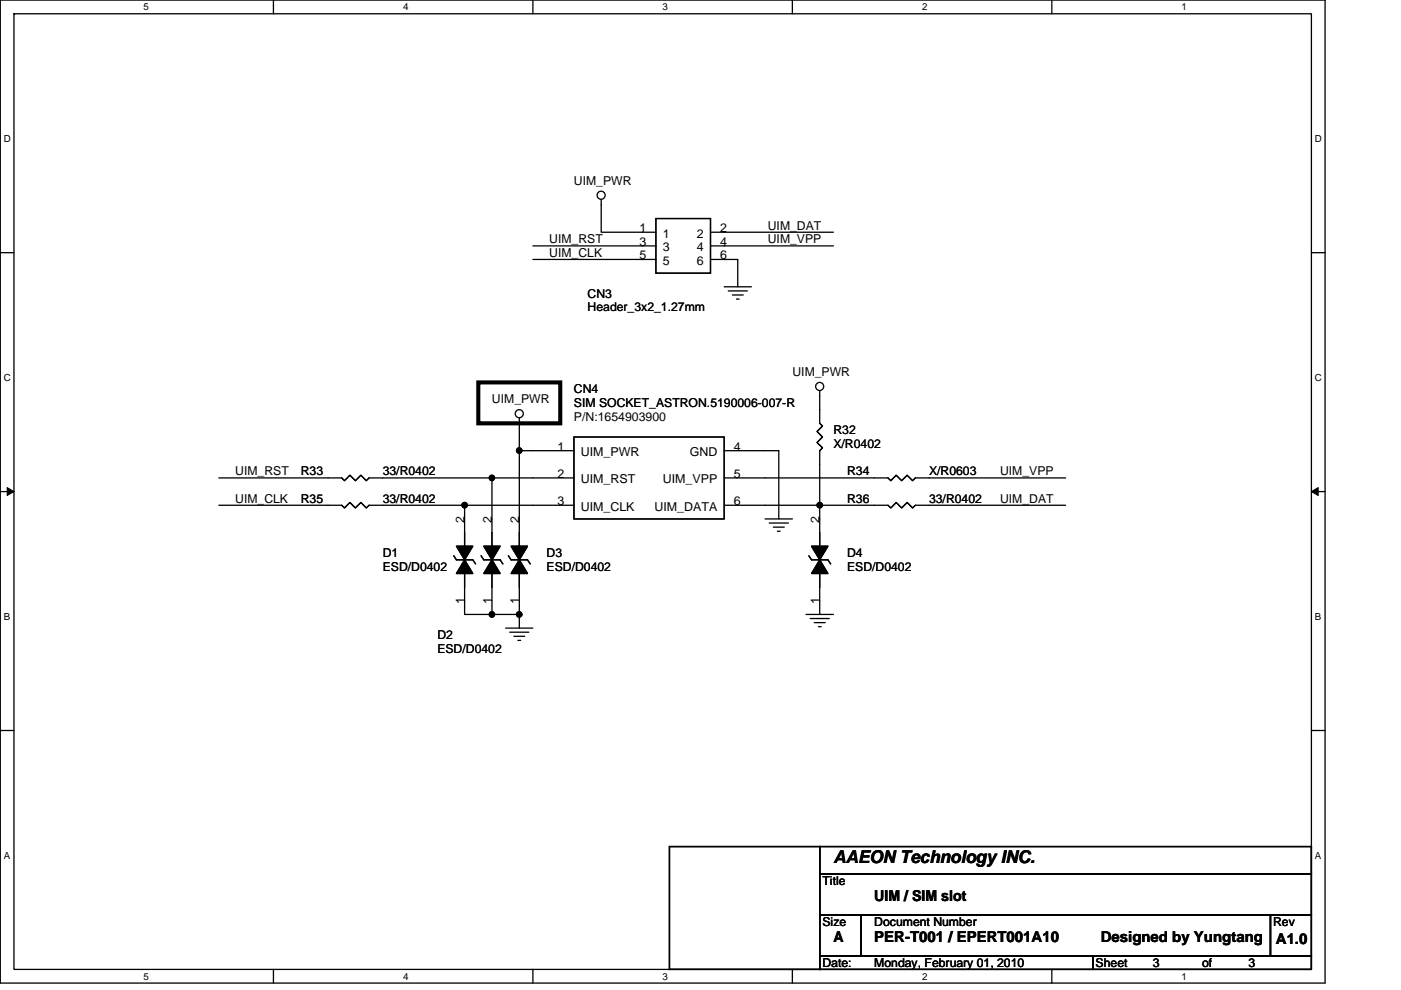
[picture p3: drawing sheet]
<svg xmlns="http://www.w3.org/2000/svg" width="297mm" height="210mm" viewBox="0 0 297 210" stroke-linecap="round" stroke-linejoin="round" font-family="sans-serif">
<path d="M.1 0h280.8v208.5h-280.8zM3 2.9h275v202.7h-275z" fill="none" stroke="#000" stroke-width=".28"/>
<g fill="#fff">
<path d="M30.5 .3h1.1v2.3h-1.1z"/>
<path d="M30.5 205.9h1.1v2.3h-1.1z"/>
</g>
<path d="M58 0v2.9M58 205.6v2.9" fill="none" stroke="#000" stroke-width=".28"/>
<g fill="#fff">
<path d="M85.5 .3h1.1v2.3h-1.1z"/>
<path d="M85.5 205.9h1.1v2.3h-1.1z"/>
</g>
<path d="M113 0v2.9M113 205.6v2.9" fill="none" stroke="#000" stroke-width=".28"/>
<g fill="#fff">
<path d="M140.5 .3h1.1v2.3h-1.1z"/>
<path d="M140.5 205.9h1.1v2.3h-1.1z"/>
</g>
<path d="M168 0v2.9M168 205.6v2.9" fill="none" stroke="#000" stroke-width=".28"/>
<g fill="#fff">
<path d="M195.5 .3h1.2v2.3h-1.2z"/>
<path d="M195.5 205.9h1.2v2.3h-1.2z"/>
</g>
<path d="M223 0v2.9M223 205.6v2.9" fill="none" stroke="#000" stroke-width=".28"/>
<g fill="#fff">
<path d="M250.5 .3h1.2v2.3h-1.2z"/>
<path d="M250.5 205.9h1.2v2.3h-1.2z"/>
<path d="M.8 28.3h1.5v2.3h-1.5z"/>
<path d="M278.8 28.3h1.5v2.3h-1.5z"/>
<path d="M.8 78.9h1.5v2.3h-1.5z"/>
<path d="M278.8 78.9h1.5v2.3h-1.5z"/>
</g>
<path d="M.1 53.6h2.9M278 53.6h2.9" fill="none" stroke="#000" stroke-width=".28"/>
<g fill="#fff">
<path d="M.8 129.6h1.4v2.3h-1.4z"/>
<path d="M278.8 129.6h1.4v2.3h-1.4z"/>
</g>
<path d="M.1 104.3h2.9M278 104.3h2.9" fill="none" stroke="#000" stroke-width=".28"/>
<path d="M1.5 103.4l1.5 .9-1.5 .8zM278 104.3l1.5-.9v1.7z" fill="#000" stroke="#000" stroke-width=".21"/>
<g fill="#fff">
<path d="M.8 180.3h1.4v2.3h-1.4z"/>
<path d="M278.8 180.3h1.4v2.3h-1.4z"/>
</g>
<g fill="none" stroke="#000" stroke-width=".28">
<path d="M113 55h26.1M127.5 42.3v7h11.6M139.1 46.4h11.5v11.5h-11.5zM139.1 52.2h-26.1M150.6 55h5.8v5.8M150.6 49.3h26.1M150.6 52.2h26.1M153.5 60.8h5.8M154.4 61.7h4.1M155.3 62.6h2.3M156.1 63.4h.6M110.1 88.6v7"/>
<path d="M110.1 95.6v20.2M110.1 95.6h11.6M121.7 92.7h31.8v17.4h-31.8zM153.5 95.6h11.6v14.5M173.8 82.8v7l.6 .6-1.2 1.1 1.2 1.2-1.2 1.2 1.2 1.1-.6 .6v11.6M46.4 101.4h26.1l.5 .6 1.2-1.2 1.2 1.2 1.1-1.2 1.2 1.2 .5-.6h26.1M46.4 107.2h26.1l.5 .5 1.2-1.1 1.2 1.1 1.1-1.1 1.2 1.1 .5-.5h20.3v8.6M96.2 117.9l.6 .8h3.4l.6 .9M98.5 107.2h23.2M102 117.9l.6 .8h3.4l.6 .9M104.3 101.4v14.4M104.3 101.4h17.4"/>
<path d="M107.8 117.9l.6 .8h3.4l.6 .9M153.5 101.4h34.8l.6 .6 1.1-1.2 1.2 1.2 1.1-1.2 1.2 1.2 .6-.6h31.8M153.5 107.2h20.3M162.2 110.1h5.8M163.1 110.9h4M164 111.8h2.3M164.8 112.7h.6M171.5 117.9l.6 .8h3.4l.6 .9M173.8 107.2v8.6M173.8 107.2h14.5l.6 .5 1.1-1.1 1.2 1.1 1.1-1.1 1.2 1.1 .6-.5h31.8M98.5 121.6v8.7h5.8M104.3 121.6v8.7"/>
<path d="M104.3 130.3h5.8M107.2 133.2h5.8M108.1 134.1h4M108.9 135h2.3M109.8 135.8h.6M110.1 121.6v8.7M110.1 130.3v2.9M170.9 130.3h5.8M171.8 131.2h4M172.6 132.1h2.4M173.5 132.9h.6M173.8 121.6v8.7"/>
<path d="M.1 154.9h2.9M278 154.9h2.9M141.9 179.6h31.9v26h-31.9zM173.8 179.6h104.2v5.7h-104.2zM173.8 194h8.7v8.7h-8.7zM173.8 185.3h104.2v8.7h-104.2zM182.5 194h86.9v8.7h-86.9zM269.4 194h8.6v8.7h-8.6zM173.8 202.7h57.9v2.9h-57.9zM231.7 202.7h46.3v2.9h-46.3z"/>
<circle cx="127.5" cy="41.4" r=".86"/>
<circle cx="110.1" cy="87.7" r=".86"/>
<circle cx="173.8" cy="82" r=".86"/>
</g>
<g fill="#000" stroke="#000" stroke-width=".28">
<path d="M96.8 115.8h3.4l-1.7 2.9z" fill-rule="evenodd"/>
<path d="M96.8 115.8h3.4l-1.7 2.9z" fill-rule="evenodd"/>
<path d="M102.6 115.8h3.4l-1.7 2.9z" fill-rule="evenodd"/>
<path d="M102.6 115.8h3.4l-1.7 2.9z" fill-rule="evenodd"/>
<path d="M108.4 115.8h3.4l-1.7 2.9z" fill-rule="evenodd"/>
<path d="M108.4 115.8h3.4l-1.7 2.9z" fill-rule="evenodd"/>
<path d="M172.1 115.8h3.4l-1.7 2.9z" fill-rule="evenodd"/>
<path d="M172.1 115.8h3.4l-1.7 2.9z" fill-rule="evenodd"/>
<path d="M98.5 118.7l1.7 2.9h-3.4z" fill-rule="evenodd"/>
<path d="M98.5 118.7l1.7 2.9h-3.4z" fill-rule="evenodd"/>
<path d="M104.3 118.7l1.7 2.9h-3.4z" fill-rule="evenodd"/>
<path d="M104.3 118.7l1.7 2.9h-3.4z" fill-rule="evenodd"/>
<path d="M110.1 118.7l1.7 2.9h-3.4z" fill-rule="evenodd"/>
<path d="M110.1 118.7l1.7 2.9h-3.4z" fill-rule="evenodd"/>
<path d="M173.8 118.7l1.7 2.9h-3.4z" fill-rule="evenodd"/>
<path d="M173.8 118.7l1.7 2.9h-3.4z" fill-rule="evenodd"/>
<circle cx="110.1" cy="95.6" r=".57"/>
<circle cx="98.5" cy="107.1" r=".57"/>
<circle cx="104.3" cy="101.4" r=".57"/>
<circle cx="173.8" cy="107.1" r=".57"/>
<circle cx="104.3" cy="130.3" r=".57"/>
<circle cx="110.1" cy="130.3" r=".57"/>
</g>
<path d="M101.4 81.1h17.4v8.7h-17.4z" fill="none" stroke="#000" stroke-width=".87"/>
<text font-size="3.7" x="176.7" y="183">AAEON Technology INC.</text>
<g font-size="3.2">
<text x="185.4" y="191.2">UIM / SIM slot</text>
<text x="176.7" y="199.9">A</text>
<text x="185.4" y="199.9">PER-T001 / EPERT001A10</text>
<text x="233.4" y="199.9">Designed by Yungtang</text>
<text x="270.5" y="200.2">A1.0</text>
</g>
<g font-size="2.6">
<text x="121.7" y="39.1">UIM_PWR</text>
<text x="116.5" y="51.6">UIM_RST</text>
<text x="135.6" y="49.2">1</text>
<text x="135.6" y="52.1">3</text>
<text x="140.5" y="50.4">1</text>
<text x="140.5" y="53.3">3</text>
<text x="147.7" y="50.4">2</text>
<text x="147.7" y="53.3">4</text>
<text x="152.7" y="49.2">2</text>
<text x="152.7" y="52.1">4</text>
<text x="162.8" y="48.7">UIM_DAT</text>
<text x="162.8" y="51.6">UIM_VPP</text>
<text x="116.5" y="54.5">UIM_CLK</text>
<text x="135.6" y="55">5</text>
<text x="140.5" y="56.2">5</text>
<text x="147.7" y="56.2">6</text>
<text x="152.7" y="55">6</text>
<text x="124.6" y="63.2">CN3</text>
<text x="124.6" y="66.1">Header_3x2_1.27mm</text>
<text x="121.7" y="83.4">CN4</text>
<text x="168" y="79.7">UIM_PWR</text>
<text x="104.3" y="85.4">UIM_PWR</text>
<text x="121.7" y="89.2">P/N:1654903900</text>
<text x="121.7" y="86.3">SIM SOCKET_ASTRON.5190006-007-R</text>
<text x="118.2" y="95.6">1</text>
<text x="155.6" y="95.6">4</text>
<text x="176.7" y="92.1">R32</text>
<text x="176.7" y="95">X/R0402</text>
<text x="49.9" y="100.8">UIM_RST</text>
<text x="63.8" y="100.8">R33</text>
<text x="81.1" y="100.8">33/R0402</text>
<text x="118.2" y="101.3">2</text>
<text x="123.1" y="96.8">UIM_PWR</text>
<text x="146.2" y="96.8">GND</text>
<text x="155.6" y="101.3">5</text>
<text x="179.6" y="100.8">R34</text>
<text x="197" y="100.8">X/R0603</text>
<text x="212" y="100.8">UIM_VPP</text>
<text x="49.9" y="106.6">UIM_CLK</text>
<text x="63.8" y="106.6">R35</text>
<text x="81.1" y="106.6">33/R0402</text>
<text x="118.2" y="107.1">3</text>
<text x="123.1" y="102.5">UIM_RST</text>
<text x="140.5" y="102.5">UIM_VPP</text>
<text x="155.6" y="107.1">6</text>
<text x="179.6" y="106.6">R36</text>
<text x="197" y="106.6">33/R0402</text>
<text x="212" y="106.6">UIM_DAT</text>
<text x="98.5" y="110.9" transform="rotate(-90 98.5 110.9)">2</text>
<text x="104.3" y="110.9" transform="rotate(-90 104.3 110.9)">2</text>
<text x="110.1" y="110.9" transform="rotate(-90 110.1 110.9)">2</text>
<text x="123.1" y="108.3">UIM_CLK</text>
<text x="138.8" y="108.3">UIM_DATA</text>
<text x="173.8" y="110.9" transform="rotate(-90 173.8 110.9)">2</text>
<text x="81.1" y="118.2">D1</text>
<text x="115.9" y="118.2">D3</text>
<text x="179.6" y="118.2">D4</text>
<text x="81.1" y="121.1">ESD/D0402</text>
<text x="115.9" y="121.1">ESD/D0402</text>
<text x="179.6" y="121.1">ESD/D0402</text>
<text x="98.5" y="128" transform="rotate(-90 98.5 128)">1</text>
<text x="104.3" y="128" transform="rotate(-90 104.3 128)">1</text>
<text x="110.1" y="128" transform="rotate(-90 110.1 128)">1</text>
<text x="173.8" y="128" transform="rotate(-90 173.8 128)">1</text>
<text x="92.7" y="135.6">D2</text>
<text x="92.7" y="138.5">ESD/D0402</text>
<text x="174.4" y="187.7">Title</text>
<text x="174.4" y="196.4">Size</text>
<text x="185.4" y="196.4">Document Number</text>
<text x="269.9" y="196.4">Rev</text>
<text x="174.4" y="205">Date:</text>
<text x="185.4" y="205">Monday, February 01, 2010</text>
<text x="232.3" y="205">Sheet</text>
<text x="244.5" y="205">3</text>
<text x="254.9" y="205">of</text>
<text x="264.7" y="205">3</text>
</g>
<g font-size="2.1">
<text x="30.5" y="2.2">5</text>
<text x="85.5" y="2.2">4</text>
<text x="140.5" y="2.2">3</text>
<text x="195.5" y="2.2">2</text>
<text x="250.5" y="2.2">1</text>
<text x=".8" y="30.1">D</text>
<text x="278.8" y="30.1">D</text>
<text x=".8" y="80.8">C</text>
<text x="278.8" y="80.8">C</text>
<text x=".8" y="131.4">B</text>
<text x="278.8" y="131.4">B</text>
<text x=".8" y="182.1">A</text>
<text x="278.8" y="182.1">A</text>
<text x="30.5" y="207.8">5</text>
<text x="85.5" y="207.8">4</text>
<text x="140.5" y="207.8">3</text>
<text x="195.5" y="207.8">2</text>
<text x="250.5" y="207.8">1</text>
</g>
</svg>
